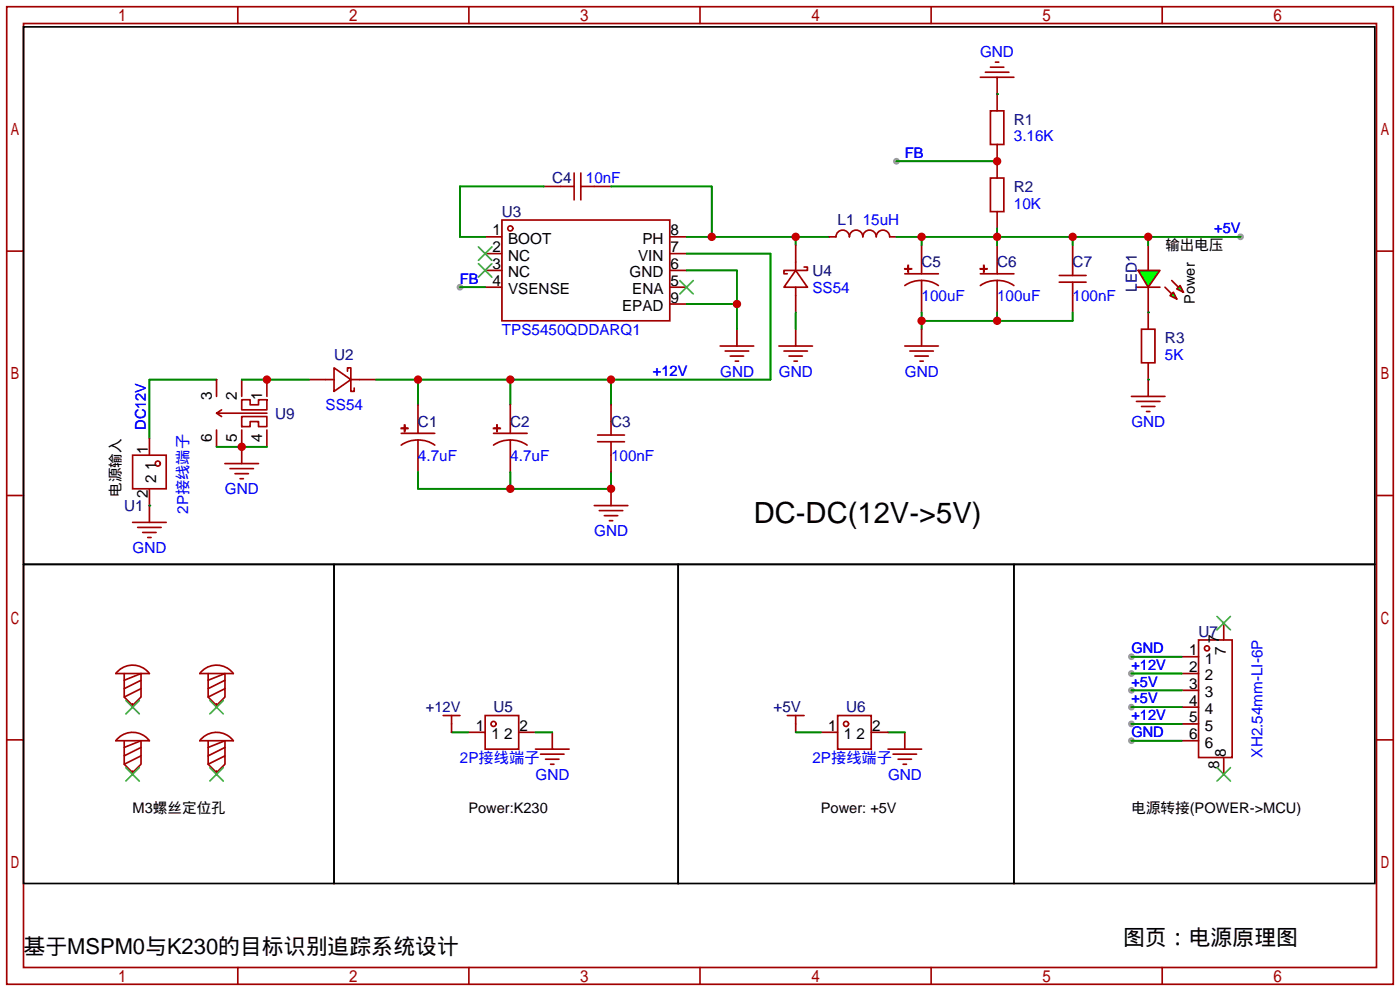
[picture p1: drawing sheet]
<svg xmlns="http://www.w3.org/2000/svg" width="212mm" height="150mm" viewBox="0 0 212 150" stroke-linecap="round" stroke-linejoin="round" font-family="sans-serif">
<g fill="#999">
<circle cx="69.6" cy="43.4" r=".51"/>
<circle cx="187.7" cy="35.8" r=".51"/>
<circle cx="135.6" cy="24.4" r=".51"/>
<circle cx="171.2" cy="99.3" r=".51"/>
<circle cx="171.2" cy="101.9" r=".51"/>
<circle cx="171.2" cy="109.5" r=".51"/>
<circle cx="171.2" cy="112" r=".51"/>
<circle cx="171.2" cy="104.4" r=".51"/>
<circle cx="171.2" cy="106.9" r=".51"/>
</g>
<g fill="none" stroke="#a10000" stroke-width=".25">
<path d="M1 1h209.8v147.8h-209.8zM3.6 3.6h204.7v142.7h-204.7zM36 1v2.6M71 1v2.6M105.9 1v2.6M140.9 1v2.6M148.3 11.7h5.1M149.1 10.9h3.6M149.9 16.8h2v5h-2zM149.9 10.2h2M150.6 9.4h.5M150.9 11.7v5.1"/>
<path d="M175.9 1v2.6M1 38h2.6M73.4 35.8h2.5M73.4 38.4h2.5M75.9 33.3h25.4v15.2h-25.4zM82.3 28.2h4.6M86.9 26.2v4M87.9 28.2h4.6M87.9 26.2v4M101.3 35.8h2.6M101.3 38.4h2.6M120.4 37.1v3.8"/>
<path d="M125.5 35.8h1a1.02 1.02 0 0 1 1-1 1.02 1.02 0 0 1 1 1 1.02 1.02 0 0 1 1-1 1.02 1.02 0 0 1 1.1 1 1.02 1.02 0 0 1 1-1 1.02 1.02 0 0 1 1 1 1.02 1.02 0 0 1 1-1 1.02 1.02 0 0 1 1 1h1M139.4 37.1v4.3M149.9 26.9h2v5.1h-2zM150.9 21.8v5.1M150.9 32v2.5M150.9 37.1v4.3M162.3 37.1v4.6M173.7 37.1v3.8M208.3 38h2.5M46.7 57.4h3.8M50.5 55.6l2.6 1.8-2.6 1.8zM52.6 56.1v-.5h.5v3.6h.5v-.5"/>
<path d="M53.1 57.4h3.8M73.4 40.9h2.5M73.4 43.4h2.5M101.3 40.9h2.6M101.3 43.4h2.6M101.3 46h2.6M109 52.3h5M109.7 53.1h3.6M110.5 53.8h2M111.3 54.6h.5M111.5 49.8v2.5M117.9 52.3h5"/>
<path d="M118.6 53.1h3.6M119.4 53.8h2M120.1 54.6h.5M120.4 40.9l1.8 2.5h-3.6zM120.4 43.4v3.8M120.4 49.8v2.5M121.7 40.4h.5v.5h-3.6v.5h.5M136.9 40.6l1 .1zM136.9 52.3h5.1M136.9 41.4h5.1M137.4 40.1v1zM137.7 53.1h3.5"/>
<path d="M138.4 53.8h2.1M139.2 54.6h.5M139.4 42.4a4.1 4.1 0 0 1 2.6 .8M139.4 42.4a4.1 4.1 0 0 0-2.5 .8M139.4 42.4v4.8M139.4 49.8v2.5M148.3 40.6l1.1 .1zM148.3 41.4h5.1M148.8 40.1l.1 1zM150.9 42.4a4.1 4.1 0 0 1 2.5 .8M150.9 42.4a4.1 4.1 0 0 0-2.6 .8M150.9 42.4v4.8"/>
<path d="M160.3 42.7h4M160.3 41.7h4M162.3 42.7v4.5M172 43.4h3.5M173.7 43.4v3.8M1 74.9h2.6M20.1 79h5M20.8 79.8h3.6M22.6 76.5v2.5M60.7 64.8h1zM60.7 65.5h5.1M61.2 64.3v1z"/>
<path d="M63.2 66.5a4.1 4.1 0 0 1 2.6 .8M63.2 66.5a4.1 4.1 0 0 0-2.5 .8M63.2 61.2v4.3M63.2 66.5v4.9M74.7 64.8h1zM74.7 65.5h5.1M75.2 64.3v1zM77.2 66.5a4.1 4.1 0 0 1 2.6 .8M77.2 66.5a4.1 4.1 0 0 0-2.5 .8M77.2 61.2v4.3M77.2 66.5v4.9M90.4 66.8h4.1"/>
<path d="M90.4 65.8h4.1M92.5 61.2v4.6M92.5 66.8v4.6M208.3 74.9h2.5M21.6 80.5h2M22.4 81.3h.5M1 111.9h2.6M67.1 108.2h2.5M68.3 108.2v2.5M70.9 110.7h2.5M73.4 108.2h5.1v5.1h-5.1zM78.5 110.7h2.5"/>
<path d="M81 113.3h5.1M81.8 114h3.5M82.5 114.8h2.1M83.3 115.6h.5M83.6 110.7v2.6M208.3 111.9h2.5M36 146.3v2.5M71 146.3v2.5M105.9 146.3v2.5M140.9 146.3v2.5M175.9 146.3v2.5"/>
<circle cx="77.2" cy="34.5" r=".38"/>
<circle cx="74.7" cy="109.5" r=".38"/>
</g>
<g fill="none" stroke="#008700" stroke-width=".25">
<path d="M150.9 14.2h.1M82.3 28.2h-12.7v7.6h3.8M92.5 28.2h15.2v7.6M103.9 38.4h12.7v19h-59.7M103.9 35.8h21.6M120.4 35.8v1.3M32.8 57.4h-10.2v8.9M63.2 57.4v3.8M69.6 43.4h3.8M77.2 57.4v3.8M92.5 57.4v3.8M103.9 40.9h7.6v8.9"/>
<path d="M103.9 46h7.6M120.4 47.2v2.6M139.4 47.2v2.6M150.9 47.2v1.3M162.3 47.2v1.3h-22.9M63.2 71.4v2.5h29.3v-2.5M77.2 71.4v2.5M68.3 110.7h2.6M81 110.7h2.6"/>
</g>
<path d="M72.4 37.3l2 2.1M72.4 39.9l2 2M74.4 37.3l-2 2.1M74.4 39.9l-2 2M102.9 42.4l2 2M104.9 42.4l-2 2" fill="none" stroke="#3c3" stroke-width=".25"/>
<g fill="#0f0" stroke="#a10000" stroke-width=".25">
<path d="M172.2 40.9h3.3l-1.8 2.5z"/>
<path d="M178.1 43.7l.5-.5 .5 1z"/>
<path d="M177 44.7l.5-.5 .6 1z"/>
</g>
<g fill="none" stroke="#a10000" stroke-width=".25">
<path d="M32.8 57.4v2.5M36.6 57.4v2.5M40.4 57.4v2.5M171.2 59.9h5.1M172.7 49.8h2.1v5.1h-2.1zM173.7 47.2v2.6M173.7 54.9v5M176.3 43.4l1 1M177.3 42.4l1 1M20.1 68.8h5v5.1h-5zM22.6 66.3v2.5M22.6 73.9v2.6"/>
<path d="M32.8 65v2.6M32.8 62.5l.7 .5M33.5 62l-.7 .5h7.6M34 70.1h5.1M34.8 70.9h3.6M35.6 71.6h2M36.3 72.4h.5M36.6 63h3.8v1.5h-1.3v-.7h-1.3v.7h-1.2zM36.6 60.5h1.2v.7h1.3v-.7h1.3v1.5h-3.8zM36.6 65v5.1M40.4 65v2.6M89.9 76.5h5.1"/>
<path d="M90.7 77.2h3.5M91.4 78h2.1M92.2 78.7h.5M92.5 73.9v2.6M172 60.7h3.5M172.7 61.5h2.1M173.5 62.2h.5M178.8 99.3h2.6M181.4 96.8h5v17.8h-5zM185.2 94.2v2.6M18 101.4a3.2 3.2 0 0 1 4.6 .5h-5.1zM18 111.5a3.2 3.2 0 0 1 4.6 .5h-5.1z"/>
<path d="M18.8 101.9v3.5l1.3 1.3 1.2-1.3v-3.5l-2.5 1M18.8 112v3.6l1.3 1.2 1.2-1.2v-3.6l-2.5 1M20.1 106.4v.5M20.1 116.6v.5M21.3 102.9l-2.5 1.2M21.3 104.1l-2.5 1.3M21.3 113l-2.5 1.3M21.3 114.3l-2.5 1.3M30.7 101.4a3.2 3.2 0 0 1 4.6 .5h-5.1zM30.7 111.5a3.2 3.2 0 0 1 4.6 .5h-5.1zM31.5 101.9v3.5l1.3 1.3 1.2-1.3v-3.5l-2.5 1M31.5 112v3.6l1.3 1.2 1.2-1.2v-3.6l-2.5 1"/>
<path d="M32.8 106.4v.5M32.8 116.6v.5M34 102.9l-2.5 1.2M34 104.1l-2.5 1.3M34 113l-2.5 1.3M34 114.3l-2.5 1.3M119.1 108.2h2.6M120.4 108.2v2.5M124.2 110.7h2.5M126.7 108.2h5.1v5.1h-5.1zM131.8 110.7h2.6M134.4 113.3h5"/>
<path d="M135.1 114h3.6M135.9 114.8h2M136.7 115.6h.5M136.9 110.7v2.6M178.8 101.9h2.6M178.8 112h2.6M178.8 104.4h2.6M178.8 106.9h2.6M178.8 109.5h2.6M185.2 114.6v2.5"/>
<circle cx="23.9" cy="70.1" r=".38"/>
<circle cx="182.6" cy="98" r=".38"/>
<circle cx="128" cy="109.5" r=".38"/>
</g>
<g fill="none" stroke="#008700" stroke-width=".25">
<path d="M135.6 35.8h52.1M135.6 24.4h15.3M139.4 35.8v1.3M150.9 34.5v2.6M162.3 35.8v1.3M173.7 35.8v1.3M36.6 57.4h10.1M173.7 47.2h.1M173.7 57.4h.1M22.6 76.5h.1M32.8 67.6h7.6M171.2 99.3h7.6"/>
<path d="M120.4 110.7h3.8M134.4 110.7h2.5M171.2 101.9h7.6M171.2 109.5h7.6M171.2 112h7.6M171.2 104.4h7.6M171.2 106.9h7.6"/>
</g>
<path d="M184.1 93.2l2.1 2M186.2 93.2l-2.1 2M19 105.9l2.1 2M19 116.1l2.1 2M21.1 105.9l-2.1 2M21.1 116.1l-2.1 2M31.7 105.9l2.1 2M31.7 116.1l2.1 2M33.8 105.9l-2.1 2M33.8 116.1l-2.1 2M184.1 116.1l2.1 2M186.2 116.1l-2.1 2" fill="none" stroke="#3c3" stroke-width=".25"/>
<path d="M3.6 4.1h204.4v81.2h-204.4zM3.6 85.3h46.9v48.3h-46.9zM50.5 85.3h52.1v48.3h-52.1zM102.6 85.3h50.8v48.3h-50.8zM153.4 85.3h54.6v48.3h-54.6z" fill="none" stroke="#000" stroke-width=".25"/>
<g fill="#c00">
<circle cx="92.5" cy="57.4" r=".63"/>
<circle cx="77.2" cy="57.4" r=".63"/>
<circle cx="63.2" cy="57.4" r=".63"/>
<circle cx="77.2" cy="73.9" r=".63"/>
<circle cx="92.5" cy="73.9" r=".63"/>
<circle cx="111.5" cy="46" r=".63"/>
<circle cx="107.7" cy="35.8" r=".63"/>
<circle cx="120.4" cy="35.8" r=".63"/>
<circle cx="150.9" cy="48.5" r=".63"/>
<circle cx="139.4" cy="48.5" r=".63"/>
<circle cx="139.4" cy="35.8" r=".63"/>
<circle cx="150.9" cy="35.8" r=".63"/>
<circle cx="162.3" cy="35.8" r=".63"/>
<circle cx="173.7" cy="35.8" r=".63"/>
<circle cx="150.9" cy="24.4" r=".63"/>
<circle cx="36.6" cy="67.6" r=".63"/>
<circle cx="40.4" cy="57.4" r=".63"/>
</g>
<text font-size="4.4" x="114" y="79.2">DC-DC(12V-&gt;5V)</text>
<g font-size="3.3">
<text x="169.9" y="142.9">图页：电源原理图</text>
<text x="3.6" y="144.2">基于MSPM0与K230的目标识别追踪系统设计</text>
</g>
<g font-size="2.3" fill="#00f">
<text x="148.3" y="8.7">GND</text>
<text x="153.4" y="21.4">3.16K</text>
<text x="88.6" y="27.7">10nF</text>
<text x="130.6" y="34.1">15uH</text>
<text x="153.4" y="31.5">10K</text>
<text x="122.9" y="44.2">SS54</text>
<text x="139.4" y="45.5">100uF</text>
<text x="150.9" y="45.5">100uF</text>
<text x="162.3" y="45.5">100nF</text>
<text x="75.9" y="50.6">TPS5450QDDARQ1</text>
<text x="109" y="56.9">GND</text>
<text x="117.9" y="56.9">GND</text>
<text x="136.9" y="56.9">GND</text>
<text x="176.3" y="54.4">5K</text>
<text x="49.3" y="62">SS54</text>
<text x="171.2" y="64.6">GND</text>
<text x="63.2" y="69.6">4.7uF</text>
<text x="77.2" y="69.6">4.7uF</text>
<text x="92.5" y="69.6">100nF</text>
<text x="28.5" y="77.7" transform="rotate(-90 28.5 77.7)">2P接线端子</text>
<text x="34" y="74.7">GND</text>
<text x="20.1" y="83.6">GND</text>
<text x="89.9" y="81.1">GND</text>
<text x="69.6" y="115.4">2P接线端子</text>
<text x="81" y="117.9">GND</text>
<text x="122.9" y="115.4">2P接线端子</text>
<text x="134.4" y="117.9">GND</text>
<text x="191.1" y="114.6" transform="rotate(-90 191.1 114.6)">XH2.54mm-LI-6P</text>
</g>
<g font-size="2.3" fill="#000080">
<text x="153.4" y="18.8">R1</text>
<text x="83.6" y="27.7">C4</text>
<text x="153.4" y="29">R2</text>
<text x="75.9" y="32.8">U3</text>
<text x="126.7" y="34.1">L1</text>
<text x="122.9" y="41.7">U4</text>
<text x="139.4" y="40.4">C5</text>
<text x="150.9" y="40.4">C6</text>
<text x="162.3" y="40.4">C7</text>
<text x="172" y="44.1" transform="rotate(-90 172 44.1)">LED1</text>
<text x="176.3" y="51.9">R3</text>
<text x="50.5" y="54.4">U2</text>
<text x="41.7" y="63.3">U9</text>
<text x="63.2" y="64.6">C1</text>
<text x="77.2" y="64.6">C2</text>
<text x="92.5" y="64.6">C3</text>
<text x="18.8" y="77.3">U1</text>
<text x="181.4" y="96.3">U7</text>
<text x="74.7" y="107.7">U5</text>
<text x="117" y="107.7">+5V</text>
<text x="128" y="107.7">U6</text>
</g>
<g font-size="2.3">
<text x="74.5" y="35.6">1</text>
<text x="101.5" y="35.6">8</text>
<text x="74.5" y="38.1">2</text>
<text x="74.5" y="40.7">3</text>
<text x="76.9" y="36.9">BOOT</text>
<text x="76.9" y="39.4">NC</text>
<text x="76.9" y="41.9">NC</text>
<text x="95.3" y="41.9">GND</text>
<text x="96.6" y="39.4">VIN</text>
<text x="97.2" y="36.9">PH</text>
<text x="101.5" y="40.7">6</text>
<text x="101.5" y="38.1">7</text>
<text x="74.5" y="43.2">4</text>
<text x="76.9" y="44.5">VSENSE</text>
<text x="94.1" y="47">EPAD</text>
<text x="95.7" y="44.5">ENA</text>
<text x="101.5" y="43.2">5</text>
<text x="101.5" y="45.7">9</text>
<text x="32" y="60.4" transform="rotate(-90 32 60.4)">3</text>
<text x="35.9" y="60.4" transform="rotate(-90 35.9 60.4)">2</text>
<text x="39.7" y="60.4" transform="rotate(-90 39.7 60.4)">1</text>
<text x="22.4" y="68.7" transform="rotate(-90 22.4 68.7)">1</text>
<text x="23.6" y="71.1" transform="rotate(-90 23.6 71.1)">1</text>
<text x="32" y="66.8" transform="rotate(-90 32 66.8)">6</text>
<text x="35.9" y="66.8" transform="rotate(-90 35.9 66.8)">5</text>
<text x="39.7" y="66.8" transform="rotate(-90 39.7 66.8)">4</text>
<text x="22.4" y="75.3" transform="rotate(-90 22.4 75.3)">2</text>
<text x="23.6" y="73" transform="rotate(-90 23.6 73)">2</text>
<text x="179.9" y="99.1">1</text>
<text x="179.9" y="101.6">2</text>
<text x="182.3" y="100.4">1</text>
<text x="184.4" y="97.3" transform="rotate(-90 184.4 97.3)">7</text>
<text x="185.5" y="99.1" transform="rotate(-90 185.5 99.1)">7</text>
<text x="179.9" y="104.2">3</text>
<text x="179.9" y="106.7">4</text>
<text x="182.3" y="102.9">2</text>
<text x="182.3" y="105.4">3</text>
<text x="182.3" y="108">4</text>
<text x="72" y="110.5">1</text>
<text x="74.3" y="111.8">1</text>
<text x="76.3" y="111.8">2</text>
<text x="78.6" y="110.5">2</text>
<text x="125.3" y="110.5">1</text>
<text x="127.7" y="111.8">1</text>
<text x="129.6" y="111.8">2</text>
<text x="132" y="110.5">2</text>
<text x="179.9" y="109.2">5</text>
<text x="179.9" y="111.8">6</text>
<text x="182.3" y="110.5">5</text>
<text x="182.3" y="113.1">6</text>
<text x="184.4" y="116.3" transform="rotate(-90 184.4 116.3)">8</text>
<text x="185.5" y="114.5" transform="rotate(-90 185.5 114.5)">8</text>
</g>
<g font-size="2.2" fill="#00f">
<text x="136.9" y="23.8">FB</text>
<text x="183.7" y="35.3">+5V</text>
<text x="69.6" y="42.9">FB</text>
<text x="98.8" y="56.9">+12V</text>
<text x="22.1" y="65" transform="rotate(-90 22.1 65)">DC12V</text>
<text x="171.2" y="98.8">GND</text>
<text x="171.2" y="101.3">+12V</text>
<text x="171.2" y="103.8">+5V</text>
<text x="171.2" y="106.4">+5V</text>
<text x="171.2" y="108.9">+12V</text>
<text x="171.2" y="111.5">GND</text>
</g>
<g font-size="2.2">
<text x="176.3" y="37.8">输出电压</text>
<text x="180.8" y="46" transform="rotate(-90 180.8 46)">Power</text>
<text x="18.2" y="75.1" transform="rotate(-90 18.2 75.1)">电源输入</text>
<text x="20.1" y="122.9">M3螺丝定位孔</text>
<text x="70.9" y="122.9">Power:K230</text>
<text x="124.2" y="122.9">Power: +5V</text>
<text x="171.2" y="122.9">电源转接(POWER-&gt;MCU)</text>
</g>
<text font-size="2.2" fill="#000080" x="64.4" y="107.7">+12V</text>
</svg>
